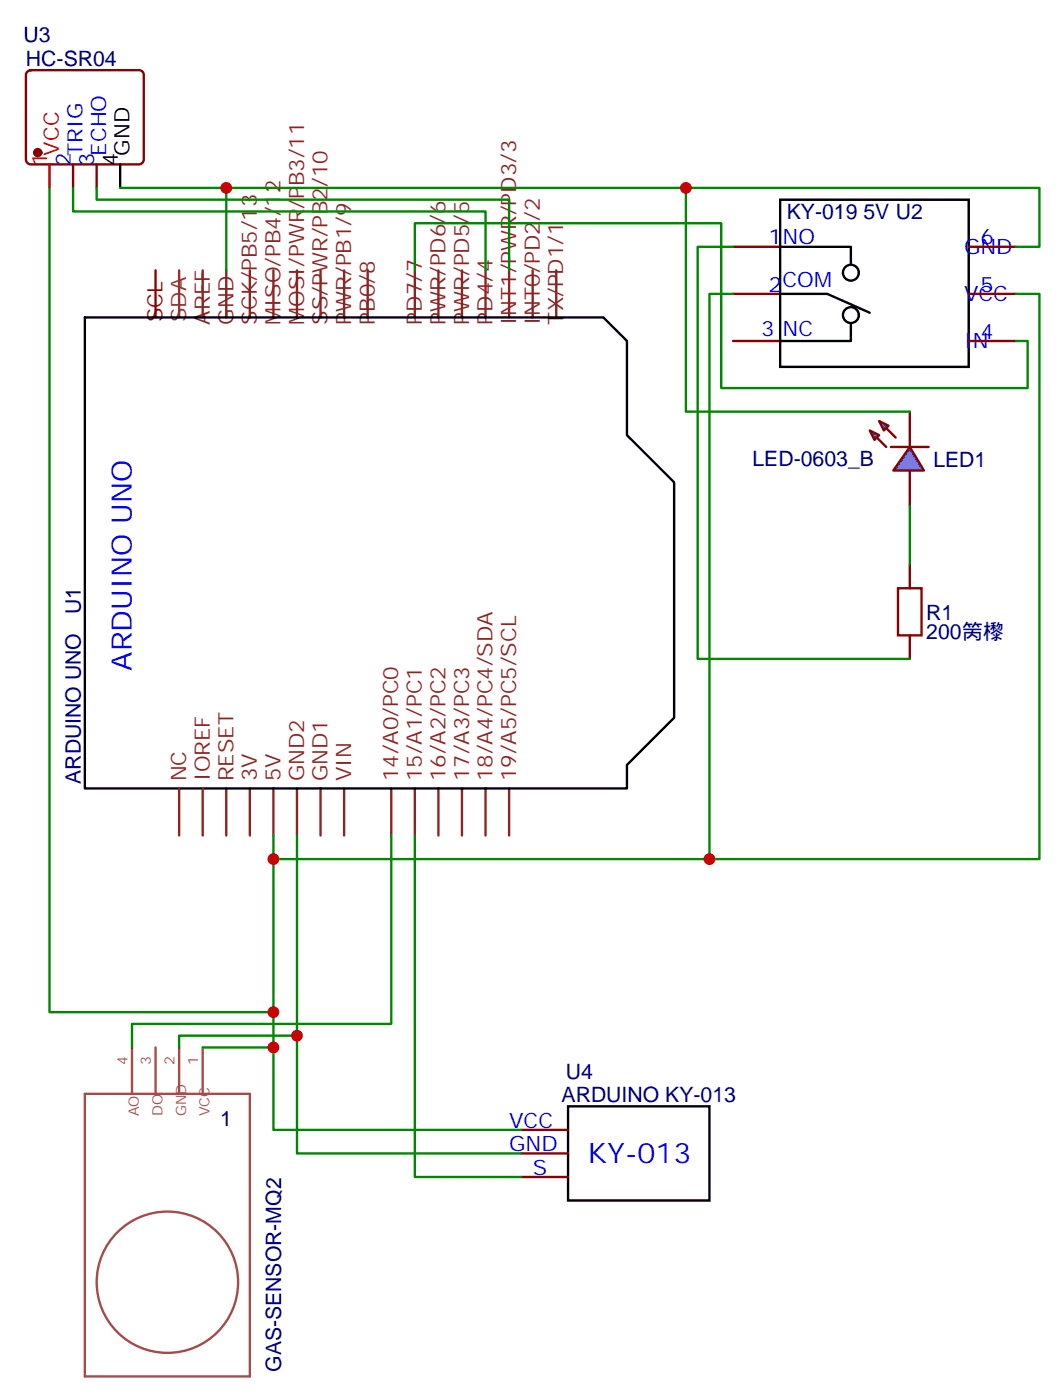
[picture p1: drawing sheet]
<svg xmlns="http://www.w3.org/2000/svg" width="159mm" height="210mm" viewBox="0 0 159 210" stroke-linecap="round" stroke-linejoin="round" font-family="sans-serif">
<g fill="none" stroke="#8c2424" stroke-width=".35">
<path d="M30.3 40.5v7.1M33.9 40.5v7.1M37.4 40.5v7.1M40.9 40.5v7.1M44.4 40.5v7.1M48 40.5v7.1M51.5 40.5v7.1M55 40.5v7.1M62.1 40.5v7.1M65.6 40.5v7.1M69.1 40.5v7.1M72.7 40.5v7.1"/>
<path d="M76.2 40.5v7.1M79.7 40.5v7.1M83.3 40.5v7.1M26.8 118.1v7.1M30.3 118.1v7.1M33.9 118.1v7.1M37.4 118.1v7.1M40.9 118.1v7.1M44.4 118.1v7.1M48 118.1v7.1M51.5 118.1v7.1M58.6 118.1v7.1"/>
<path d="M62.1 118.1v7.1M65.6 118.1v7.1M69.1 118.1v7.1M72.7 118.1v7.1M76.2 118.1v7.1"/>
</g>
<path d="M26.8 40.5v7.1" fill="none" stroke="#933" stroke-width=".35"/>
<path d="M23.3 40.5v7.1" fill="none" stroke="#900" stroke-width=".35"/>
<g fill="none" stroke="#000" stroke-width=".35">
<path d="M18 24.6v3.6M116.8 29.9h28.2v25.1h-28.2zM116.8 37h10.6v2.4M12.7 47.6h77.6l3.5 3.5v14.1l7.1 7v35.3l-7.1 7.1v3.5h-81.1zM116.8 44h7l6.4 2.8M127.4 48.6v2.5h-10.6M85 165.7h21.2v14.1h-21.2z"/>
<circle cx="127.4" cy="40.8" r="1.19"/>
<circle cx="127.4" cy="47.2" r="1.19"/>
</g>
<path d="M19.8 156.9v7M23.3 156.9v7M26.8 156.9v7M30.3 156.9v7M12.7 163.9h24.7v42.3h-24.7zM24.9 202.7a10.6 10.6 0 0 1-9.2-15.6 10.6 10.6 0 0 1 18.1-1 10.6 10.6 0 0 1-7.4 16.5l-1.4 .1" fill="none" stroke="#a64a4a" stroke-width=".35"/>
<g fill="none" stroke="#870000" stroke-width=".35">
<path d="M4.1 10.7l.5-.2h16.2a.71 .71 0 0 1 .7 .7v12.7a.76 .76 0 0 1-.7 .7h-16.2a.76 .76 0 0 1-.7-.7v-12.7zM10.9 24.6v3.6M14.5 24.6v3.6M109.7 37h7.1M145 37h7M109.7 51.1h7.1M109.7 44h7.1M145 51.1h7M145 44h7M136.2 84.6v3.5M136.2 95.2v3.5M78 176.3h7"/>
<path d="M78 169.3h7M78 172.8h7"/>
</g>
<circle cx="5.6" cy="22.9" r=".53" fill="#870000" stroke="#870000" stroke-width=".35"/>
<path d="M7.4 24.6v3.6" fill="none" stroke="#f00" stroke-width=".35"/>
<path d="M40.9 125.2v31.7h-10.6M44.4 125.2v30h-17.6v1.7M58.6 125.2v28.2h-38.8v3.5M62.1 125.2v51.1h15.9M40.9 156.9v12.4h37.1M44.4 155.2v17.6h33.6" fill="none" stroke="#008700" stroke-width=".35"/>
<path d="M134.4 88.1h3.5v7.1h-3.5z" fill="none" stroke="#a10000" stroke-width=".35"/>
<path d="M136.2 67l2.1 3.5h-4.6z" fill="#09f" stroke="#870000" stroke-width=".35"/>
<path d="M133.3 67h5.7z" fill="#f00" stroke="#870000" stroke-width=".35"/>
<g fill="#870000" stroke="#870000" stroke-width=".35">
<path d="M131.2 65.5l1.4 1.5z"/>
<path d="M132.6 64.1l1.5 1.4z"/>
</g>
<g fill="#09f" stroke="#870000" stroke-width=".35">
<path d="M130.2 64.5l1.4 .7-.7 .7z"/>
<path d="M131.6 63.1l1.4 .7-.7 .7z"/>
</g>
<path d="M136.2 61.7v5.3M136.2 70.5v5.3" fill="none" stroke="#870000" stroke-width=".35"/>
<path d="M7.4 28.2v123.4h33.5M10.9 28.2v3.5h61.8v8.8M14.5 28.2v1.7h61.7v10.6M18 28.2h15.9v12.3M33.9 28.2h68.8v33.5h33.5M102.7 28.2h52.9v8.8h-3.6M109.7 37h-5.3v61.7h31.8M62.1 40.5v-7.1h45.8v24.7h45.9v-7h-1.8M109.7 44h-3.5v84.7h-65.3M152 44h3.6v84.7h-49.4M136.2 75.8v8.8" fill="none" stroke="#008700" stroke-width=".35"/>
<g fill="#c00">
<circle cx="40.9" cy="156.9" r=".88"/>
<circle cx="44.5" cy="155.2" r=".88"/>
<circle cx="40.9" cy="151.6" r=".88"/>
<circle cx="33.9" cy="28.2" r=".88"/>
<circle cx="40.9" cy="128.7" r=".88"/>
<circle cx="102.7" cy="28.2" r=".88"/>
<circle cx="106.2" cy="128.7" r=".88"/>
</g>
<g font-size="4.2" fill="#00f">
<text x="19.8" y="100.5" transform="rotate(-90 19.8 100.5)">ARDUINO UNO</text>
<text x="88" y="174.3">KY-013</text>
</g>
<g font-size="3.2" fill="#000080">
<text x="3.5" y="6.3">U3</text>
<text x="3.9" y="9.9">HC-SR04</text>
<text x="117.8" y="32.8">KY-019 5V U2</text>
<text x="112.6" y="69.8">LED-0603_B</text>
<text x="139.7" y="69.9">LED1</text>
<text x="12.1" y="92" transform="rotate(-90 12.1 92)">U1</text>
<text x="138.6" y="95.8">200䇤㰀</text>
<text x="138.6" y="92.8">R1</text>
<text x="12.1" y="117.4" transform="rotate(-90 12.1 117.4)">ARDUINO UNO</text>
<text x="84.7" y="161.6">U4</text>
<text x="84" y="165.1">ARDUINO KY-013</text>
<text x="32.9" y="168.6">1</text>
<text x="42.1" y="205.5" transform="rotate(-90 42.1 205.5)">GAS-SENSOR-MQ2</text>
</g>
<g font-size="3.2" fill="#f00">
<text x="8.8" y="23.3" transform="rotate(-90 8.8 23.3)">VCC</text>
<text x="7.1" y="24.8" transform="rotate(-90 7.1 24.8)">1</text>
</g>
<g font-size="3.2" fill="#00f">
<text x="12.3" y="23.3" transform="rotate(-90 12.3 23.3)">TRIG</text>
<text x="15.9" y="23.3" transform="rotate(-90 15.9 23.3)">ECHO</text>
<text x="10.6" y="24.8" transform="rotate(-90 10.6 24.8)">2</text>
<text x="14.1" y="24.8" transform="rotate(-90 14.1 24.8)">3</text>
<text x="115" y="36.6">1</text>
<text x="117.1" y="36.6">NO</text>
<text x="144.3" y="38">GND</text>
<text x="146.8" y="36.6">6</text>
<text x="115" y="43.7">2</text>
<text x="117.1" y="43">COM</text>
<text x="144.3" y="45.1">VCC</text>
<text x="146.8" y="43.7">5</text>
<text x="113.9" y="50.4">3</text>
<text x="117.1" y="50.4">NC</text>
<text x="144.3" y="52.1">IN</text>
<text x="146.8" y="50.7">4</text>
<text x="76.2" y="168.9">VCC</text>
<text x="76.2" y="172.4">GND</text>
<text x="79.7" y="176">S</text>
</g>
<g font-size="3.2">
<text x="19.4" y="23.3" transform="rotate(-90 19.4 23.3)">GND</text>
<text x="17.6" y="24.8" transform="rotate(-90 17.6 24.8)">4</text>
</g>
<text font-size="3.2" fill="#900" x="24.3" y="48.3" transform="rotate(-90 24.3 48.3)">SCL</text>
<text font-size="3.2" fill="#933" x="27.9" y="48.3" transform="rotate(-90 27.9 48.3)">SDA</text>
<g font-size="3.2" fill="#8d2323">
<text x="31.4" y="48.6" transform="rotate(-90 31.4 48.6)">AREF</text>
<text x="34.9" y="48.6" transform="rotate(-90 34.9 48.6)">GND</text>
<text x="38.5" y="48.6" transform="rotate(-90 38.5 48.6)">SCK/PB5/13</text>
<text x="42" y="48.6" transform="rotate(-90 42 48.6)">MISO/PB4/12</text>
<text x="45.5" y="48.6" transform="rotate(-90 45.5 48.6)">MOSI/PWR/PB3/11</text>
<text x="49" y="48.6" transform="rotate(-90 49 48.6)">SS/PWR/PB2/10</text>
<text x="52.6" y="48.6" transform="rotate(-90 52.6 48.6)">PWR/PB1/9</text>
<text x="56.1" y="48.6" transform="rotate(-90 56.1 48.6)">PB0/8</text>
<text x="63.1" y="48.6" transform="rotate(-90 63.1 48.6)">PD7/7</text>
<text x="66.7" y="48.6" transform="rotate(-90 66.7 48.6)">PWR/PD6/6</text>
<text x="70.2" y="48.6" transform="rotate(-90 70.2 48.6)">PWR/PD5/5</text>
<text x="73.7" y="48.6" transform="rotate(-90 73.7 48.6)">PD4/4</text>
<text x="77.3" y="48.6" transform="rotate(-90 77.3 48.6)">INT1/PWR/PD3/3</text>
<text x="80.8" y="48.6" transform="rotate(-90 80.8 48.6)">INT0/PD2/2</text>
<text x="84.3" y="48.6" transform="rotate(-90 84.3 48.6)">TX/PD1/1</text>
<text x="27.9" y="117.1" transform="rotate(-90 27.9 117.1)">NC</text>
<text x="31.4" y="117.1" transform="rotate(-90 31.4 117.1)">IOREF</text>
<text x="34.9" y="117.1" transform="rotate(-90 34.9 117.1)">RESET</text>
<text x="38.5" y="117.1" transform="rotate(-90 38.5 117.1)">3V</text>
<text x="42" y="117.1" transform="rotate(-90 42 117.1)">5V</text>
<text x="45.5" y="117.1" transform="rotate(-90 45.5 117.1)">GND2</text>
<text x="49" y="117.1" transform="rotate(-90 49 117.1)">GND1</text>
<text x="52.6" y="117.1" transform="rotate(-90 52.6 117.1)">VIN</text>
<text x="59.6" y="117.1" transform="rotate(-90 59.6 117.1)">14/A0/PC0</text>
<text x="63.1" y="117.1" transform="rotate(-90 63.1 117.1)">15/A1/PC1</text>
<text x="66.7" y="117.1" transform="rotate(-90 66.7 117.1)">16/A2/PC2</text>
<text x="70.2" y="117.1" transform="rotate(-90 70.2 117.1)">17/A3/PC3</text>
<text x="73.7" y="117.1" transform="rotate(-90 73.7 117.1)">18/A4/PC4/SDA</text>
<text x="77.3" y="117.1" transform="rotate(-90 77.3 117.1)">19/A5/PC5/SCL</text>
</g>
<g font-size="2.1" fill="#a54b4b">
<text x="19.1" y="159.6" transform="rotate(-90 19.1 159.6)">4</text>
<text x="22.6" y="159.6" transform="rotate(-90 22.6 159.6)">3</text>
<text x="26.1" y="159.6" transform="rotate(-90 26.1 159.6)">2</text>
<text x="29.6" y="159.6" transform="rotate(-90 29.6 159.6)">1</text>
<text x="20.8" y="167.2" transform="rotate(-90 20.8 167.2)">AO</text>
<text x="24.3" y="167.2" transform="rotate(-90 24.3 167.2)">DO</text>
<text x="27.9" y="167.2" transform="rotate(-90 27.9 167.2)">GND</text>
<text x="31.4" y="167.2" transform="rotate(-90 31.4 167.2)">VCC</text>
</g>
</svg>
